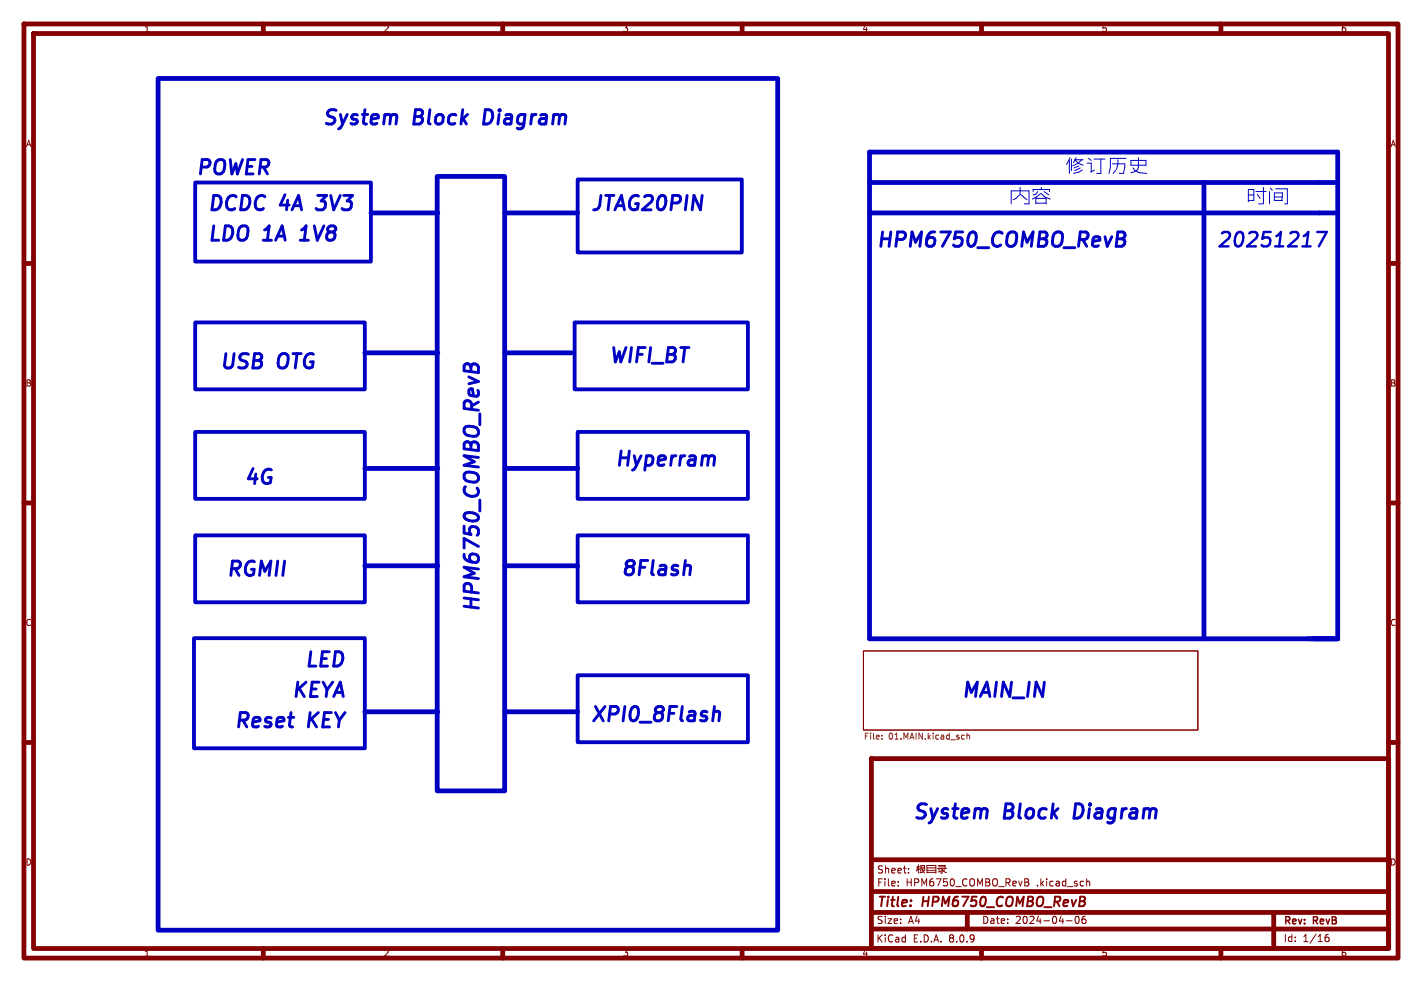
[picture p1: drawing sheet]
<svg xmlns="http://www.w3.org/2000/svg" width="297mm" height="210mm" viewBox="0 0 297 210" stroke-linecap="round" stroke-linejoin="round" font-family="sans-serif">
<g fill="none" stroke="#840000" stroke-width="1">
<path d="M5 5h287v195h-287zM7 7h283v191h-283zM55 5v2M105 5v2M155 5v2M205 5v2M255 5v2M5 55h2M290 55h2M5 105h2M290 105h2M5 155h2"/>
<path d="M182 158.4h108v39.6h-108zM290 155h2M182 179.5h108M55 198v2M105 198v2M155 198v2M182 193.9h108M182 190.5h108M182 186.1h108M202 190.9v3M205 198v2M255 198v2"/>
<path d="M266 190.9v6.5"/>
</g>
<g fill="none" stroke="#840000" stroke-width=".21">
<path d="M180.3 135.9h69.9v16.5h-69.9zM187.6 184.8v.2M187.6 184v.2M189.8 182.1v.2M189.8 181.3v.2M214 183.5l.8 .1v.3l-.3 .3M214 184.2h.5M214.5 184.2l.4 .3-.1 .3-.8 .2M222.8 192.2h1.1M224.7 191.4l.2-.1a.8 .8 0 0 1 .5 .7 .8 .8 0 0 1-.5 .8l-.2-.2-.2-.4zM226.7 191.3l-.4 .1a1.01 1.01 0 0 0 0 1.4l.5-.2v-.5l-.3-.2h-.4l-.1 .2M227 184.1l.2-.1h.3l.1 1"/>
<path d="M276.7 195.9l.3-.3 .5 .1 .1 .2v.4l-.3 .3-.4-.1-.2-.2M277.5 195.1h-.5l-.3 .6"/>
</g>
<path d="M184.2 154.2v.1M184.2 153.5v.1M201.1 153.5h.3M201.4 154.2l-.3 .1M202 153.6l.5-.1v.8M202 153v1.3" fill="none" stroke="#725600" stroke-width=".21"/>
<path d="M101.4 22.9l-.4 3h.7M62.7 50.2h1.7M63.6 47.6l-.6 .4M66 43.5l.4 .3M66.4 40.8h1.8M233.5 48.4h1a.73 .73 0 0 1 .5 .8 .73 .73 0 0 1-.7 .7l.4 .1a.87 .87 0 0 1-.4 1.4M99.9 76.6a.8 .8 0 0 0-.7-.6 .8 .8 0 0 0-.8 .6 .74 .74 0 0 0-.7-.7 .74 .74 0 0 0-.8 .5v1M149.2 148.6l.3-.1 .7 .1 .1 .3-.2 1.6M224.7 167.8l-.4 3h.7" fill="none" stroke="#0000c2" stroke-width=".6"/>
<path d="M275.1 48.4h2l-1.6 3" fill="none" stroke="#0000c2" stroke-width=".5"/>
<path d="M40.8 38.1h36.7v16.5h-36.7zM120.6 37.5h34.3v15.2h-34.3zM40.8 67.3h35.4v14h-35.4zM120 67.3h36.2v14h-36.2zM40.8 90.2h35.4v13.9h-35.4zM120.6 90.2h35.6v13.9h-35.6zM40.8 111.8h35.4v13.9h-35.4zM120.6 111.8h35.6v13.9h-35.6zM40.5 133.2h35.7v23h-35.7zM120.6 141h35.6v13.9h-35.6z" fill="none" stroke="#0000c2" stroke-width=".8"/>
<g fill="none" stroke="#0000c2" stroke-width="1">
<path d="M33 16.4h129.4v177.8h-129.4zM91.3 36.8h14.1v128.3h-14.1zM181.6 38.1h97.8M181.6 31.8h97.8v101.6h-97.8zM251.5 38.1v95.3M77.5 44.5h13.9M105.4 44.5h15.2M181.6 44.5h97.8M76.2 73.7h15.2M105.4 73.7h14M76.2 97.8h15.2M105.4 97.8h15.2"/>
<path d="M76.2 118.1h15.2M105.4 118.1h15.2M76.2 148.6h15.2M105.4 148.6h15.2"/>
</g>
<g font-size="4.2" fill="#0000c2">
<text x="67.2" y="26.3">System</text>
<text x="86.5" y="26.3">Block</text>
<text x="102.3" y="26.3">Diagram</text>
<text x="40.8" y="36.7">POWER</text>
<text x="222.2" y="36.6">þÿOî‹¢S†Sò</text>
<text x="43.2" y="44.2">DCDC</text>
<text x="58.7" y="44.2">4A</text>
<text x="67.6" y="44.2">3V3</text>
<text x="123.2" y="44.2">JTAG20PIN</text>
<text x="210.8" y="42.9">þÿQ…[¹</text>
<text x="260.3" y="42.9">þÿeö•ô</text>
<text x="43.2" y="50.6">LDO</text>
<text x="55.2" y="50.6">1A</text>
<text x="64.2" y="50.6">1V8</text>
<text x="182.9" y="51.8">HPM6750_COMBO_RevB</text>
<text x="254" y="51.8">20251217</text>
<text x="45.7" y="77.2">USB</text>
<text x="58.2" y="77.2">OTG</text>
<text x="127" y="76">WIFI_BT</text>
<text x="50.8" y="101.4">4G</text>
<text x="128.3" y="97.5">Hyperram</text>
<text x="47.1" y="120.5">RGMII</text>
<text x="129.5" y="120.4">8Flash</text>
<text x="100.3" y="128" transform="rotate(-90 100.3 128)">HPM6750_COMBO_RevB</text>
<text x="63" y="139.5">LED</text>
<text x="60.3" y="145.8">KEYA</text>
<text x="200.7" y="145.8">MAIN_IN</text>
<text x="48.3" y="152.2">Reset</text>
<text x="64.1" y="152.2">KEY</text>
<text x="123.2" y="150.9">XPI0_8Flash</text>
<text x="190.5" y="171.2">System</text>
<text x="209.8" y="171.2">Block</text>
<text x="225.6" y="171.2">Diagram</text>
</g>
<g font-size="2.8" fill="#840000">
<text x="183" y="189.9">Title:</text>
<text x="192.7" y="189.9">HPM6750_COMBO_RevB</text>
</g>
<g font-size="2.1" fill="#840000">
<text x="183.1" y="185.2">File:</text>
<text x="183.1" y="182.5">Sheet:</text>
<text x="189.2" y="185.2">HPM6750_COMBO_RevB</text>
<text x="191.3" y="182.5">þÿh9vî_U</text>
<text x="216.5" y="185.2">.kicad_sch</text>
<text x="182.9" y="196.9">KiCad</text>
<text x="183" y="193.1">Size:</text>
<text x="189.7" y="193.1">A4</text>
<text x="190.7" y="196.9">E.D.A.</text>
<text x="198.2" y="196.9">8.0.9</text>
<text x="205" y="193.1">Date:</text>
<text x="212" y="193.1">2024-04-06</text>
<text x="268" y="193.4">Rev:</text>
<text x="268" y="196.9">Id:</text>
<text x="272.1" y="196.9">1/16</text>
<text x="274.4" y="193.4">RevB</text>
</g>
<g font-size="1.8" fill="#840000">
<text x="30" y="6.9">1</text>
<text x="80" y="6.9">2</text>
<text x="130" y="6.9">3</text>
<text x="180" y="6.9">4</text>
<text x="230" y="6.9">5</text>
<text x="280" y="6.9">6</text>
<text x="5.3" y="30.9">A</text>
<text x="290.3" y="30.9">A</text>
<text x="5.3" y="80.9">B</text>
<text x="290.3" y="80.9">B</text>
<text x="5.3" y="130.9">C</text>
<text x="290.3" y="130.9">C</text>
<text x="5.3" y="180.9">D</text>
<text x="290.3" y="180.9">D</text>
<text x="30" y="199.9">1</text>
<text x="80" y="199.9">2</text>
<text x="130" y="199.9">3</text>
<text x="180" y="199.9">4</text>
<text x="230" y="199.9">5</text>
<text x="280" y="199.9">6</text>
</g>
<g font-size="1.8" fill="#725600">
<text x="180.3" y="154.7">File:</text>
<text x="185.6" y="154.7">01.MAIN.kicad_sch</text>
</g>
</svg>
